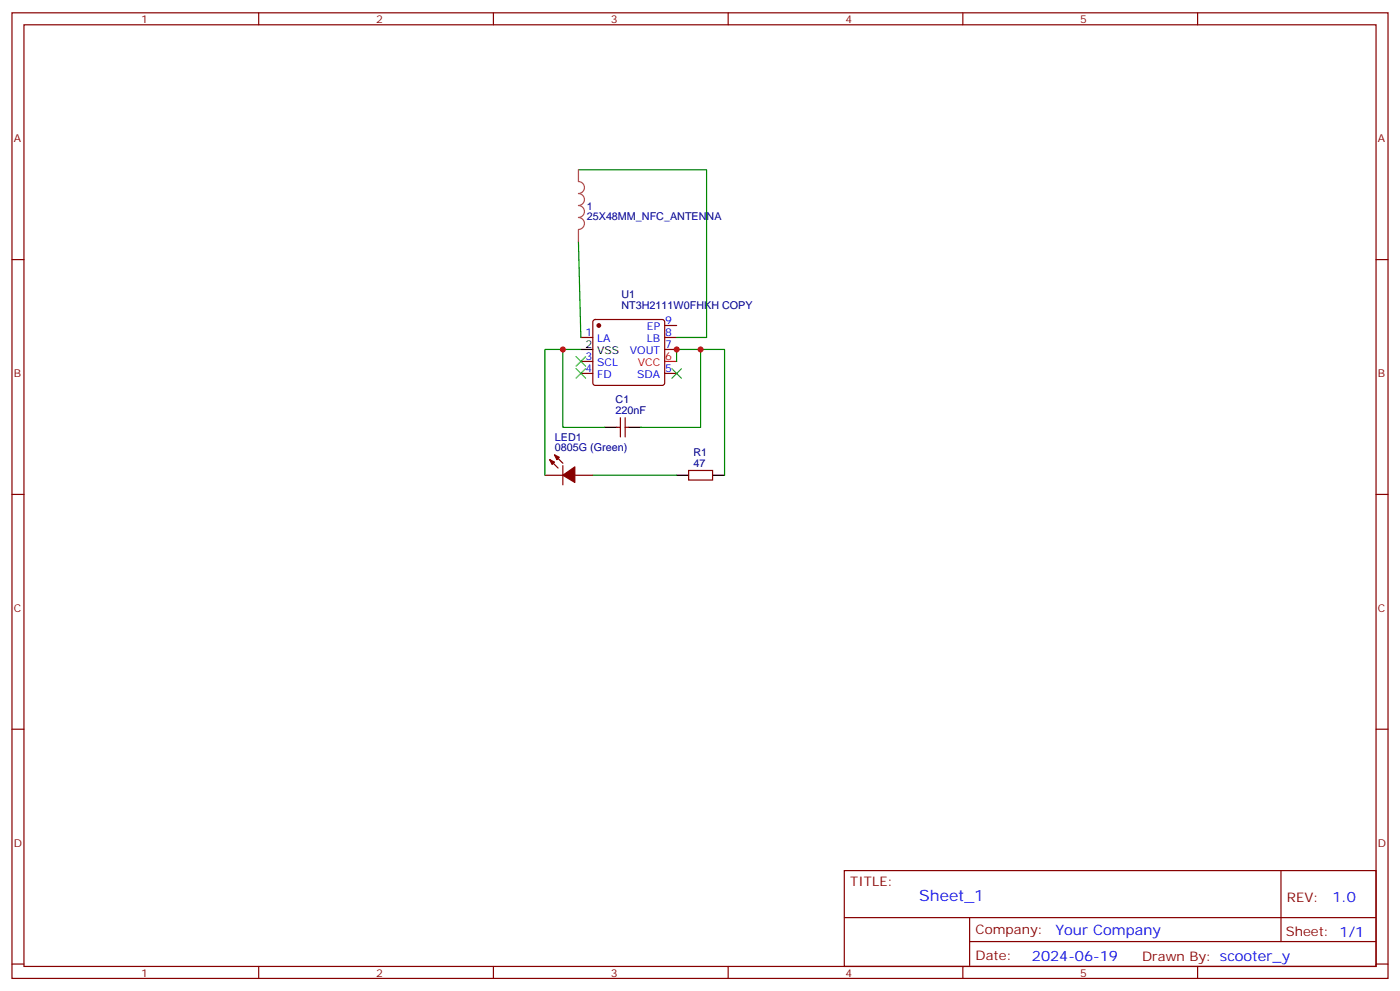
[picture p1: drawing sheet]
<svg xmlns="http://www.w3.org/2000/svg" width="412mm" height="292mm" viewBox="0 0 412 292" stroke-linecap="round" stroke-linejoin="round" font-family="sans-serif">
<g fill="none" stroke="#870000" stroke-width=".35">
<path d="M3.5 3.8h405.4v284.3h-405.4zM7.1 7.3h398.2v277.3h-398.2zM76.2 3.8v3.5M145.3 3.8v3.5M214.5 3.8v3.5M283.6 3.8v3.5M352.8 3.8v3.5M3.5 76.4h3.6M405.3 76.4h3.6M171.1 99.4h3.5M174.9 94.3l.4-.2h19.8l.5 .2 .2 .5v18l-.2 .5-.5 .2h-19.8l-.5-.2-.2-.5v-18zM195.8 95.8h3.5"/>
<path d="M195.8 99.4h3.5M171.1 110h3.5M171.1 106.4h3.5M195.8 102.9h3.5M195.8 110h3.5M160.5 139.9h5.3M161.9 135.4l2.5 2.4M163.3 133.9l2.5 2.5M165.8 137.1v5.7M169.3 139.9h5.3M181.7 125.8h1M182.7 123v5.7"/>
<path d="M184.1 123v5.7M184.1 125.8h1.1M202.8 138.5h7.1v2.9h-7.1zM3.5 145.6h3.6M405.3 145.6h3.6M3.5 214.7h3.6M405.3 214.7h3.6M248.7 256.4h156.6v28.2h-156.6zM377.3 256.4v20.9M248.7 270.2h156.5M285.6 277.3h119.6M285.6 270.2v14.1"/>
<path d="M3.5 283.9h3.6M76.2 284.6v3.5M145.3 284.6v3.5M214.5 284.6v3.5M283.6 284.6v3.5M352.8 284.6v3.5M405.3 283.9h3.6"/>
</g>
<path d="M195.8 106.4h3.5" fill="none" stroke="#f00" stroke-width=".35"/>
<path d="M171.1 102.9h3.5M178.2 125.8h3.5M185.2 125.8h3.5M199.3 139.9h3.5M209.9 139.9h3.5" fill="none" stroke="#000" stroke-width=".35"/>
<g fill="#870000" stroke="#870000" stroke-width=".35">
<path d="M161.9 135.4l1.4 .7-.7 .7z"/>
<path d="M163.3 133.9l1.4 .8-.7 .7z"/>
<path d="M165.8 139.9l3.5-2.4v4.6z"/>
<circle cx="176.4" cy="95.8" r=".53"/>
</g>
<path d="M170.4 50h37.7v49.4h-8.8M170.4 71.2l.7 28.2M165.8 102.9h-5.3v37M171.1 102.9h-5.3v22.9h12.4M199.3 106.4v-3.5h14.1v37M206.4 102.9v22.9h-17.7M174.6 139.9h24.7" fill="none" stroke="#008700" stroke-width=".35"/>
<path d="M169.7 105l2.8 2.8M169.7 108.5l2.8 2.9M172.5 105l-2.8 2.8M172.5 108.5l-2.8 2.9M197.9 108.5l2.8 2.9M200.7 108.5l-2.8 2.9" fill="none" stroke="#3c3" stroke-width=".35"/>
<path d="M170.4 50v3.5a1.76 1.76 0 0 1 1.8 1.7 1.76 1.76 0 0 1-1.8 1.8 1.76 1.76 0 0 1 1.8 1.8 1.76 1.76 0 0 1-1.8 1.7 1.76 1.76 0 0 1 1.8 1.8 1.76 1.76 0 0 1-1.8 1.7 1.76 1.76 0 0 1 1.8 1.8 1.76 1.76 0 0 1-1.8 1.8M170.4 67.7v3.5" fill="none" stroke="#a64a4a" stroke-width=".35"/>
<g fill="#c00">
<circle cx="199.3" cy="102.9" r=".88"/>
<circle cx="206.4" cy="102.9" r=".88"/>
<circle cx="165.8" cy="102.9" r=".88"/>
</g>
<text font-size="4.6" fill="#00f" x="270.8" y="265.4">Sheet_1</text>
<g font-size="4.2" fill="#00f">
<text x="392.5" y="265.6">1.0</text>
<text x="310.9" y="275.2">Your Company</text>
<text x="304" y="283">2024-06-19</text>
</g>
<g font-size="3.9" fill="#800">
<text x="250.5" y="260.9">TITLE:</text>
<text x="379.1" y="265.6">REV:</text>
<text x="287.4" y="275.1">Company:</text>
<text x="378.7" y="275.8">Sheet: 1/1</text>
<text x="287.4" y="282.8">Date:</text>
<text x="336.4" y="282.9">Drawn By: scooter_y</text>
</g>
<g font-size="3.2" fill="#800">
<text x="41.6" y="6.8">1</text>
<text x="110.8" y="6.8">2</text>
<text x="179.9" y="6.8">3</text>
<text x="249.1" y="6.8">4</text>
<text x="318.2" y="6.8">5</text>
<text x="4.1" y="41.9">A</text>
<text x="405.9" y="41.9">A</text>
<text x="4.1" y="111">B</text>
<text x="405.9" y="111">B</text>
<text x="4.1" y="180.2">C</text>
<text x="405.9" y="180.2">C</text>
<text x="4.1" y="249.3">D</text>
<text x="405.9" y="249.3">D</text>
<text x="41.6" y="287.6">1</text>
<text x="110.8" y="287.6">2</text>
<text x="179.9" y="287.6">3</text>
<text x="249.1" y="287.6">4</text>
<text x="318.2" y="287.6">5</text>
</g>
<g font-size="3.2" fill="#000080">
<text x="172.9" y="64.9">25X48MM_NFC_ANTENNA</text>
<text x="172.9" y="61.7">1</text>
<text x="183.1" y="87.8">U1</text>
<text x="183.1" y="91.1">NT3H2111W0FHKH COPY</text>
<text x="181.3" y="118.8">C1</text>
<text x="181.3" y="122">220nF</text>
<text x="163.5" y="129.7">LED1</text>
<text x="163.5" y="132.9">0805G (Green)</text>
<text x="204.3" y="137.5">47</text>
<text x="204.3" y="134.3">R1</text>
</g>
<g font-size="3.2" fill="#00f">
<text x="196" y="95.5">9</text>
<text x="172.4" y="99">1</text>
<text x="175.9" y="100.8">LA</text>
<text x="190.5" y="100.8">LB</text>
<text x="190.6" y="97.3">EP</text>
<text x="196" y="99">8</text>
<text x="172.4" y="106.1">3</text>
<text x="175.9" y="107.8">SCL</text>
<text x="185.5" y="104.3">VOUT</text>
<text x="196" y="102.6">7</text>
<text x="172.4" y="109.6">4</text>
<text x="175.9" y="111.4">FD</text>
<text x="187.7" y="111.4">SDA</text>
<text x="196" y="109.6">5</text>
</g>
<g font-size="3.2">
<text x="172.4" y="102.6">2</text>
<text x="175.9" y="104.3">VSS</text>
</g>
<g font-size="3.2" fill="#f00">
<text x="187.9" y="107.8">VCC</text>
<text x="196" y="106.1">6</text>
</g>
</svg>
